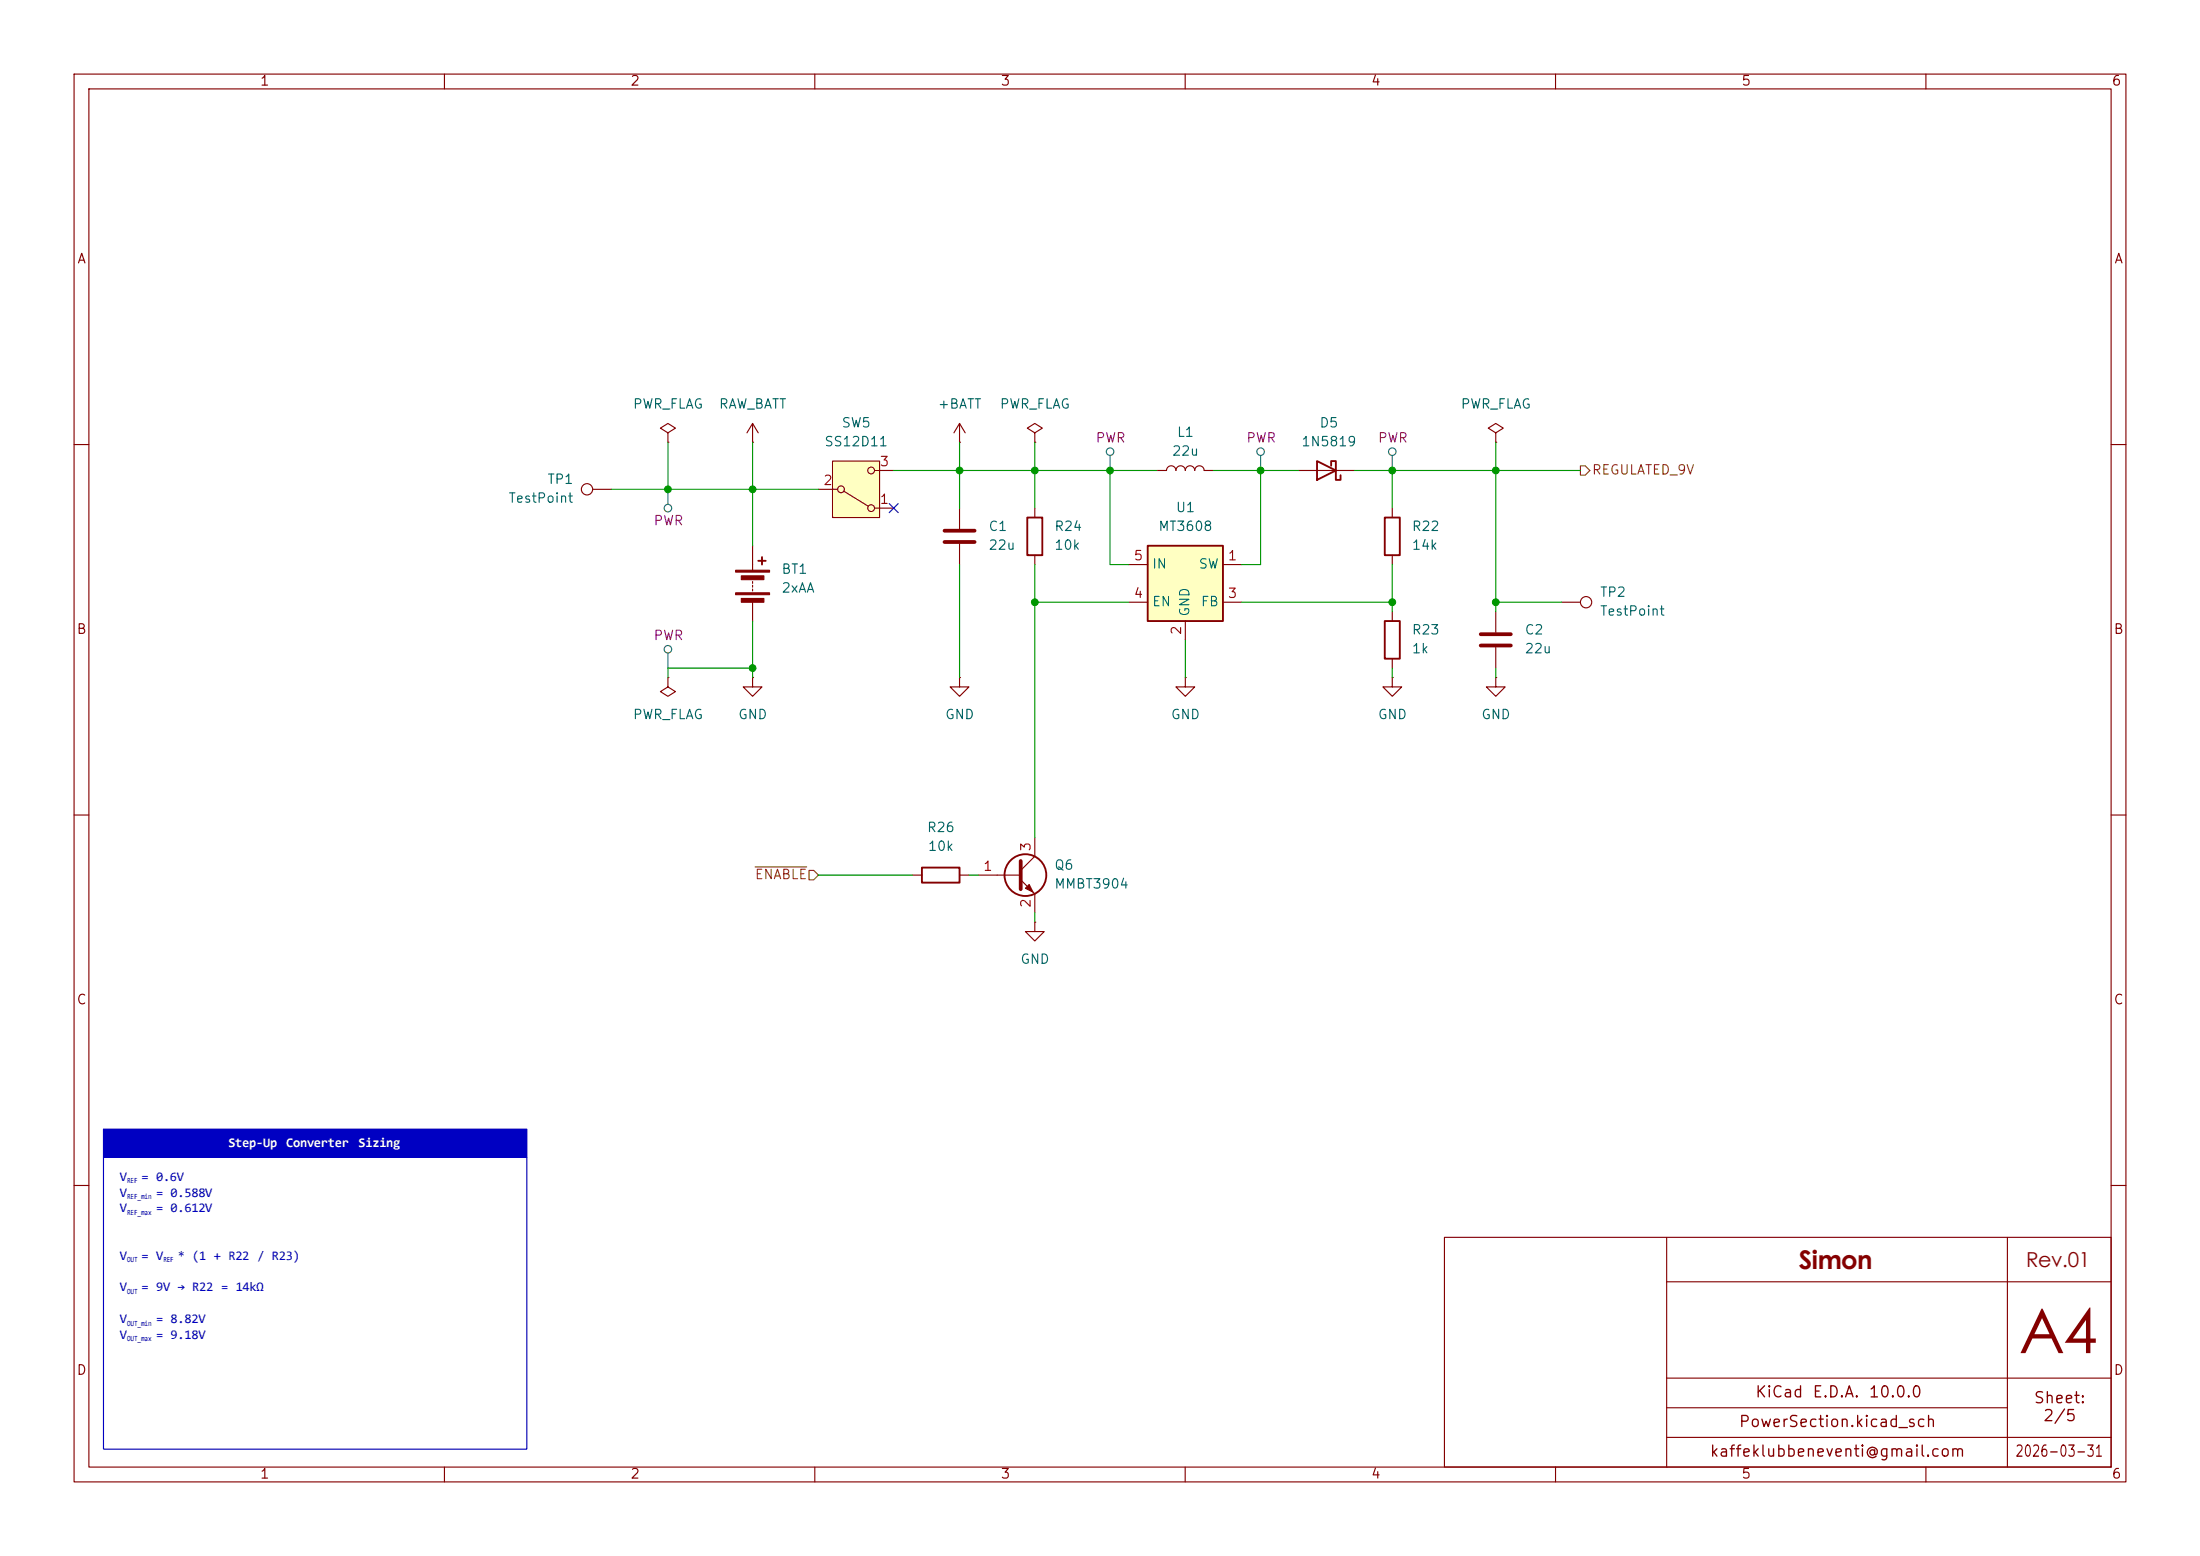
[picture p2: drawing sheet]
<svg xmlns="http://www.w3.org/2000/svg" width="297mm" height="210mm" viewBox="0 0 297 210" stroke-linecap="round" stroke-linejoin="round" font-family="sans-serif">
<g fill="none" stroke="#840000" stroke-width=".15">
<path d="M10 10h277v190h-277zM12 12h273v186h-273zM60 10v2M110 10v2M160 10v2M210 10v2M260 10v2M10 60h2M285 60h2M10 110h2M285 110h2M10 160h2"/>
<path d="M195 167h90v31h-90zM225 173h60M225 167v31M271 167v31M285 160h2M60 198v2M110 198v2M160 198v2M210 198v2M225 194h60M225 186h60M225 190h46"/>
<path d="M260 198v2"/>
</g>
<path d="M14 152.4h57.1v3.8h-57.1z" fill="#0000c2"/>
<path d="M90.2 58.4l1-.6-1-.6-1 .6 1 .6v1.3M90.2 59.7h.1M139.7 68.6v1.3M139.7 74.9v1.3M156.2 63.5h1.3a.64 .64 0 0 1 .6-.6 .64 .64 0 0 1 .6 .6 .64 .64 0 0 1 .7-.6 .64 .64 0 0 1 .6 .6 .64 .64 0 0 1 .7-.6 .64 .64 0 0 1 .6 .6 .64 .64 0 0 1 .6-.6 .64 .64 0 0 1 .7 .6h1.2M132.1 118.1h5.7M137.8 118.7l1.9 2v2.5M139.7 113v2.6l-1.9 1.9M139.7 124.5v1.2h1.3l-1.3 1.3-1.3-1.3h1.3M139.7 124.5h.1" fill="none" stroke="#840000" stroke-width=".15"/>
<path d="M137.8 116.2v3.8" fill="none" stroke="#840000" stroke-width=".51"/>
<g fill="none" stroke="#840000" stroke-width=".25">
<path d="M138.7 69.9h2v5h-2z"/>
<circle cx="138.4" cy="118.1" r="2.82"/>
</g>
<path d="M138.4 119.9l.5-.5 .5 1z" fill="#840000" stroke="#840000" stroke-width=".15"/>
<path d="M154.9 73.7h10.2v10.1h-10.2z" fill="#ffffc2"/>
<path d="M102.4 75.7h1M102.9 75.2v1M154.9 73.7h10.2v10.1h-10.2zM177.8 62.2l2.5 1.3-2.5 1.3zM179.7 62.9v-.7h.6v2.6h.7v-.7M186.9 83.8h2.1v5.1h-2.1z" fill="none" stroke="#840000" stroke-width=".25"/>
<g fill="none" stroke="#840000" stroke-width=".15">
<path d="M101.6 73.7v3.3M101.6 78.5v.2M101.6 79v.2M101.6 79.5v.3M152.4 76.2h2.5M165.1 76.2h2.5M175.3 63.5h7.6M90.2 91.4v1.3l1 .6-1 .7-1-.7 1-.6M90.2 91.4h.1M101.6 91.4v1.3h1.3l-1.3 1.3-1.3-1.3h1.3M101.6 91.4h.1M101.6 81.3v2.5"/>
<path d="M152.4 81.3h2.5M160 83.8v2.6M165.1 81.3h2.5M188 82.6v1.2M188 88.9v1.3M201.9 91.4v1.3h1.3l-1.3 1.3-1.2-1.3h1.2M201.9 91.4h.1"/>
</g>
<g fill="#840000" stroke="#840000" stroke-width=".15">
<path d="M99.3 77h4.6v.2h-4.6z"/>
<path d="M99.3 80h4.6v.3h-4.6z"/>
<path d="M100.1 77.7h3v.5h-3z"/>
<path d="M100.1 80.8h3v.5h-3z"/>
</g>
<path d="M112.4 62.2h6.3v7.7h-6.3z" fill="#ffffc2"/>
<g fill="none" stroke="#840000" stroke-width=".15">
<path d="M101.6 59.7h.1M101.6 57.2l-.8 1.2M101.6 57.2l.8 1.2M101.6 57.2v2.5M129.5 59.7h.1M129.5 57.2l-.7 1.2M129.5 57.2l.8 1.2M129.5 57.2v2.5M139.7 58.4l1-.6-1-.6-1 .6 1 .6v1.3M139.7 59.7h.1M201.9 58.4l1-.6-1-.6-1 .6 1 .6v1.3M201.9 59.7h.1"/>
<path d="M80 66h2.5M110.5 66h2.5M112.4 62.2h6.3v7.7h-6.3zM113.9 66.3l3.3 2M118.1 68.6h2.5M118.1 63.5h2.5M129.5 68.6v2.8M129.5 73.4v2.8M188 68.6v1.3M188 74.9v1.3M129.5 91.4v1.3h1.3l-1.3 1.3-1.2-1.3h1.2M129.5 91.4h.1"/>
<path d="M160 91.4v1.3h1.3l-1.3 1.3-1.3-1.3h1.3M160 91.4h.1M188 91.4v1.3h1.2l-1.2 1.3-1.3-1.3h1.3M188 91.4h.1M201.9 82.6v2.7M201.9 87.4v2.8M210.8 81.3h2.6M123.2 118.1h1.3M129.5 118.1h1.3"/>
<circle cx="79.2" cy="66" r=".76"/>
<circle cx="113.5" cy="66" r=".46"/>
<circle cx="117.6" cy="68.6" r=".46"/>
<circle cx="117.6" cy="63.5" r=".46"/>
<circle cx="214.1" cy="81.3" r=".76"/>
</g>
<path d="M127.5 71.6h4.1M127.5 73.2h4.1M199.9 85.6h4.1M199.9 87.1h4.1" fill="none" stroke="#840000" stroke-width=".51"/>
<path d="M186.9 69.9h2.1v5h-2.1zM124.5 117.1h5v2h-5z" fill="none" stroke="#840000" stroke-width=".25"/>
<g fill="none" stroke="#484848" stroke-width=".15">
<path d="M90.2 66v2.1M149.9 61.5v2M170.2 61.5v2M188 61.5v2M90.2 88.1v2.1"/>
<circle cx="90.2" cy="68.6" r=".51"/>
<circle cx="149.9" cy="61" r=".51"/>
<circle cx="170.2" cy="61" r=".51"/>
<circle cx="188" cy="61" r=".51"/>
<circle cx="90.2" cy="87.6" r=".51"/>
</g>
<path d="M213.4 62.9h.6l.6 .6-.6 .6h-.6zM101.9 117h7M109.2 117.5h.7l.6 .6-.6 .6h-.7z" fill="none" stroke="#725600" stroke-width=".15"/>
<g fill="none" stroke="#009600" stroke-width=".15">
<path d="M90.2 59.7v6.3M101.6 59.7v14M129.5 59.7v8.9M139.7 59.7v8.9M201.9 59.7v22.9M82.5 66h28M120.6 63.5h35.6M129.5 76.2v15.2M139.7 76.2v36.8M149.9 63.5v12.7h2.5M163.8 63.5h11.5M170.2 63.5v12.7h-2.6"/>
<path d="M182.9 63.5h30.5M188 63.5v5.1M188 76.2v6.4M101.6 90.2h-11.4v1.2M101.6 83.8v7.6M139.7 81.3h12.7M160 86.4v5M167.6 81.3h20.4M188 90.2v1.2M201.9 81.3h8.9M201.9 90.2v1.2M110.5 118.1h12.7"/>
<path d="M130.8 118.1h1.3M139.7 123.2v1.3"/>
</g>
<path d="M120 68l1.3 1.2M121.3 68l-1.3 1.2" fill="none" stroke="#000084" stroke-width=".15"/>
<path d="M14 152.4h57.1v3.8h-57.1zM14 156.2h57.1v39.4h-57.1z" fill="none" stroke="#0000c2" stroke-width=".15"/>
<g fill="#009600" stroke="#009600" stroke-width=".14">
<circle cx="101.6" cy="90.2" r=".46"/>
<circle cx="101.6" cy="66" r=".46"/>
<circle cx="90.2" cy="66" r=".46"/>
<circle cx="149.9" cy="63.5" r=".46"/>
<circle cx="139.7" cy="63.5" r=".46"/>
<circle cx="129.5" cy="63.5" r=".46"/>
<circle cx="139.7" cy="81.3" r=".46"/>
<circle cx="201.9" cy="81.3" r=".46"/>
<circle cx="188" cy="81.3" r=".46"/>
<circle cx="188" cy="63.5" r=".46"/>
<circle cx="201.9" cy="63.5" r=".46"/>
<circle cx="170.2" cy="63.5" r=".46"/>
</g>
<text font-size="8.4" fill="#840000" x="272.6" y="182.6">A4</text>
<text font-size="3.5" fill="#840000" x="242.9" y="171.3">Simon</text>
<text font-size="2.8" fill="#840000" x="273.5" y="171">Rev.01</text>
<g font-size="1.8" fill="#fff">
<text x="30.8" y="154.8">Step-Up</text>
<text x="38.6" y="154.8">Converter</text>
<text x="48.4" y="154.8">Sizing</text>
</g>
<g font-size="1.8" fill="#0000c2">
<text x="16.2" y="159.4">V</text>
<text x="16.2" y="161.5">V</text>
<text x="19.1" y="159.4">= 0.6V</text>
<text x="21.1" y="161.5">= 0.588V</text>
<text x="16.2" y="163.6">V</text>
<text x="21.1" y="163.6">= 0.612V</text>
<text x="16.2" y="170">V</text>
<text x="19.1" y="170">= V</text>
<text x="24" y="170">* (1 + R22 / R23)</text>
<text x="16.2" y="174.3">V</text>
<text x="16.2" y="178.6">V</text>
<text x="19.1" y="174.3">= 9V → R22 = 14kΩ</text>
<text x="21.1" y="178.6">= 8.82V</text>
<text x="16.2" y="180.7">V</text>
<text x="21.1" y="180.7">= 9.18V</text>
</g>
<g font-size="1.5" fill="#840000">
<text x="236.9" y="189">KiCad</text>
<text x="244.6" y="189">E.D.A.</text>
<text x="252.2" y="189">10.0.0</text>
<text x="274.5" y="189.8">Sheet:</text>
<text x="230.7" y="197">kaffeklubbeneventi@gmail.com</text>
<text x="234.6" y="193">PowerSection.kicad_sch</text>
<text x="272" y="197">2026-03-31</text>
<text x="275.7" y="192.2">2/5</text>
</g>
<g font-size="1.3" fill="#840000">
<text x="35" y="11.9">1</text>
<text x="85" y="11.9">2</text>
<text x="135" y="11.9">3</text>
<text x="185" y="11.9">4</text>
<text x="235" y="11.9">5</text>
<text x="285" y="11.9">6</text>
<text x="10.3" y="35.9">A</text>
<text x="285.3" y="35.9">A</text>
<text x="10.3" y="85.9">B</text>
<text x="285.3" y="85.9">B</text>
<text x="10.3" y="135.9">C</text>
<text x="285.3" y="135.9">C</text>
<text x="10.3" y="185.9">D</text>
<text x="285.3" y="185.9">D</text>
<text x="35" y="199.9">1</text>
<text x="85" y="199.9">2</text>
<text x="135" y="199.9">3</text>
<text x="185" y="199.9">4</text>
<text x="235" y="199.9">5</text>
<text x="285" y="199.9">6</text>
</g>
<g font-size="1.3" fill="#006464">
<text x="85.4" y="55.5">PWR_FLAG</text>
<text x="97" y="55.5">RAW_BATT</text>
<text x="113.5" y="58">SW5</text>
<text x="126.5" y="55.5">+BATT</text>
<text x="134.9" y="55.5">PWR_FLAG</text>
<text x="158.8" y="59.3">L1</text>
<text x="178" y="58">D5</text>
<text x="197.1" y="55.5">PWR_FLAG</text>
<text x="73.8" y="65.6">TP1</text>
<text x="111.2" y="60.6">SS12D11</text>
<text x="158.1" y="61.8">22u</text>
<text x="175.6" y="60.6">1N5819</text>
<text x="68.5" y="68.2">TestPoint</text>
<text x="133.4" y="72">C1</text>
<text x="142.2" y="72">R24</text>
<text x="156.3" y="72">MT3608</text>
<text x="158.6" y="69.4">U1</text>
<text x="190.5" y="72">R22</text>
<text x="105.4" y="77.8">BT1</text>
<text x="133.4" y="74.5">22u</text>
<text x="142.2" y="74.5">10k</text>
<text x="155.4" y="77.1">IN</text>
<text x="161.7" y="77.1">SW</text>
<text x="190.5" y="74.5">14k</text>
<text x="105.4" y="80.3">2xAA</text>
<text x="155.4" y="82.1">EN</text>
<text x="160.9" y="83.3" transform="rotate(-90 160.9 83.3)">GND</text>
<text x="162" y="82.1">FB</text>
<text x="215.9" y="80.9">TP2</text>
<text x="215.9" y="83.4">TestPoint</text>
<text x="190.5" y="86">R23</text>
<text x="190.5" y="88.5">1k</text>
<text x="205.7" y="86">C2</text>
<text x="205.7" y="88.5">22u</text>
<text x="85.4" y="97.4">PWR_FLAG</text>
<text x="99.6" y="97.4">GND</text>
<text x="127.5" y="97.4">GND</text>
<text x="158" y="97.4">GND</text>
<text x="185.9" y="97.4">GND</text>
<text x="199.9" y="97.4">GND</text>
<text x="125.1" y="112.6">R26</text>
<text x="125.2" y="115.2">10k</text>
<text x="142.2" y="117.7">Q6</text>
<text x="142.2" y="120.2">MMBT3904</text>
<text x="137.7" y="130.4">GND</text>
</g>
<g font-size="1.3" fill="#a90000">
<text x="111.1" y="65.8">2</text>
<text x="118.7" y="63.2">3</text>
<text x="118.7" y="68.3">1</text>
<text x="153" y="75.9">5</text>
<text x="165.7" y="75.9">1</text>
<text x="153" y="81">4</text>
<text x="165.7" y="81">3</text>
<text x="159.8" y="85.8" transform="rotate(-90 159.8 85.8)">2</text>
<text x="132.6" y="117.9">1</text>
<text x="139.4" y="115" transform="rotate(-90 139.4 115)">3</text>
<text x="139.4" y="122.6" transform="rotate(-90 139.4 122.6)">2</text>
</g>
<g font-size="1.3" fill="#840084">
<text x="147.8" y="60">PWR</text>
<text x="168.1" y="60">PWR</text>
<text x="185.9" y="60">PWR</text>
<text x="88.1" y="71.2">PWR</text>
<text x="88.1" y="86.7">PWR</text>
</g>
<g font-size="1.3" fill="#725600">
<text x="214.8" y="64.4">REGULATED_9V</text>
<text x="101.8" y="119">ENABLE</text>
</g>
<g font-size="1.1" fill="#0000c2">
<text x="17.2" y="159.7">REF</text>
<text x="17.2" y="161.8">REF_min</text>
<text x="17.2" y="164">REF_max</text>
<text x="17.2" y="170.4">OUT</text>
<text x="22.1" y="170.4">REF</text>
<text x="17.2" y="174.6">OUT</text>
<text x="17.2" y="178.9">OUT_min</text>
<text x="17.2" y="181">OUT_max</text>
</g>
</svg>
